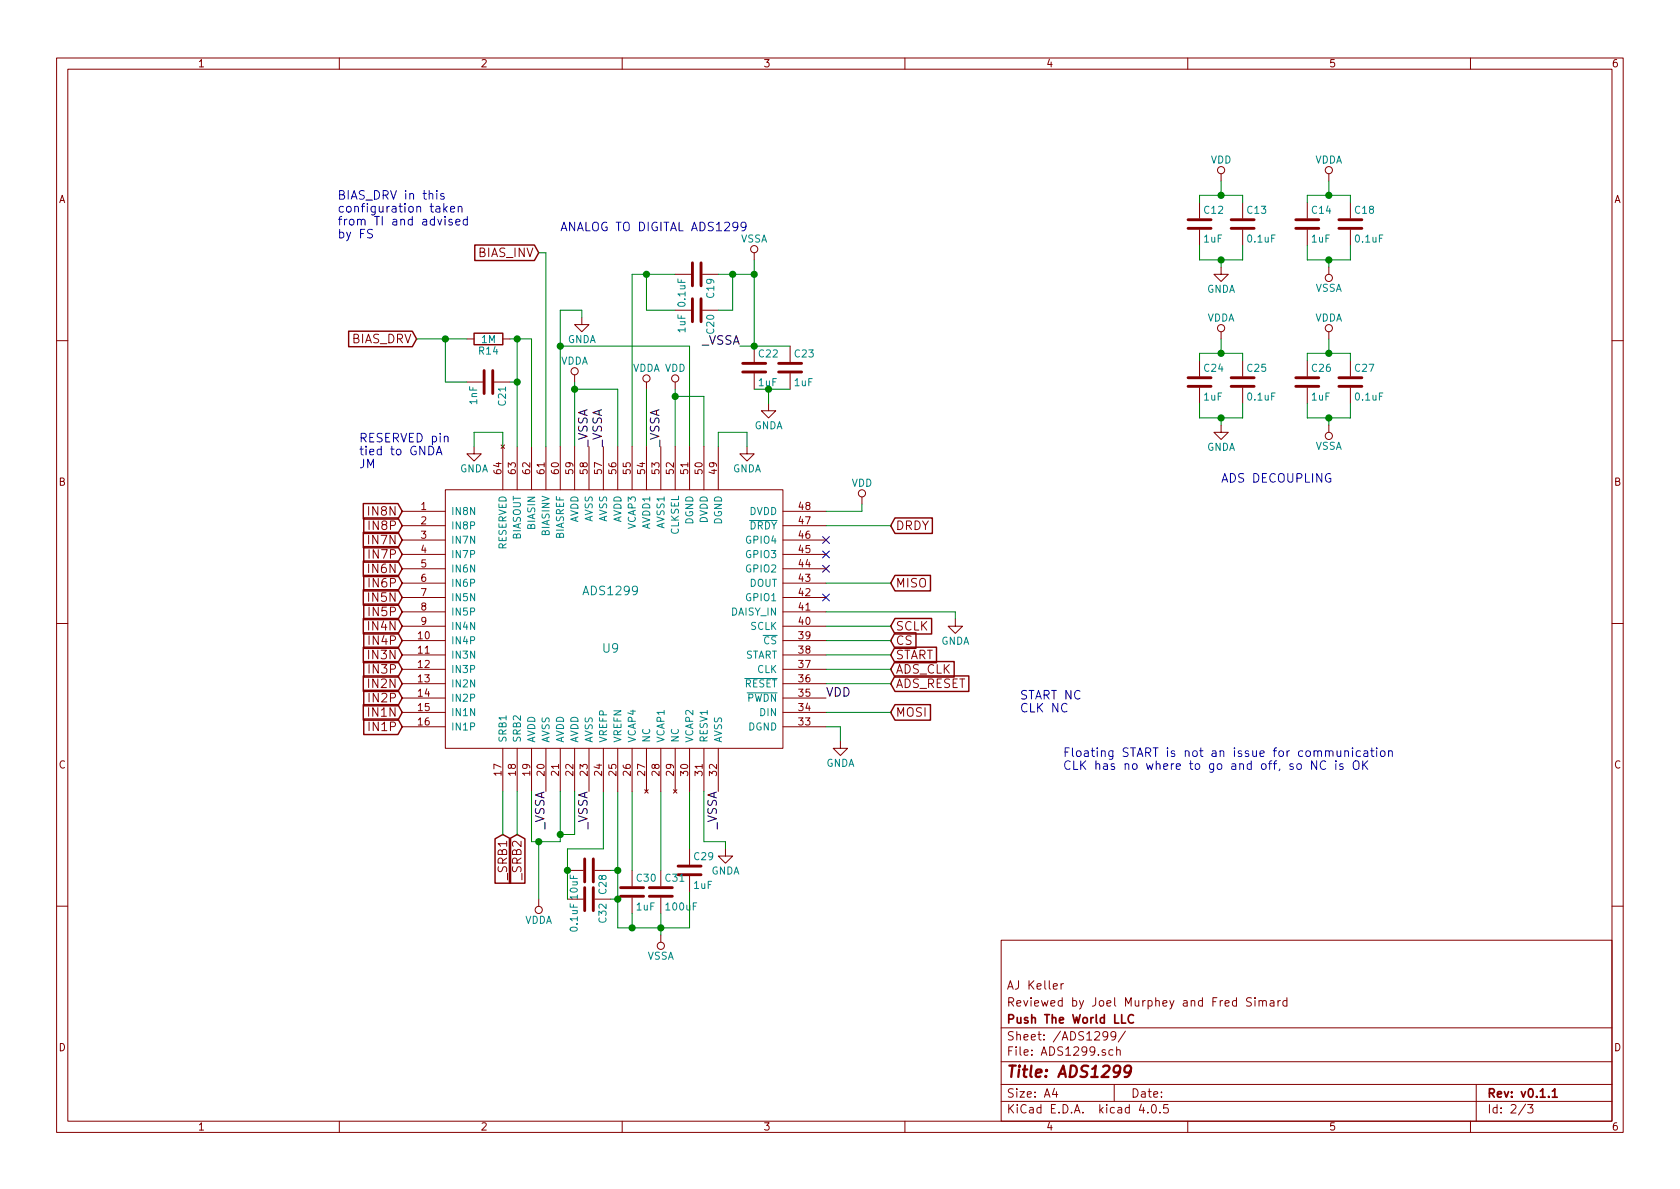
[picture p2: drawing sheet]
EESchema Schematic File Version 2
LIBS:power
LIBS:device
LIBS:transistors
LIBS:conn
LIBS:linear
LIBS:regul
LIBS:74xx
LIBS:cmos4000
LIBS:adc-dac
LIBS:memory
LIBS:xilinx
LIBS:microcontrollers
LIBS:dsp
LIBS:microchip
LIBS:analog_switches
LIBS:motorola
LIBS:texas
LIBS:intel
LIBS:audio
LIBS:interface
LIBS:digital-audio
LIBS:philips
LIBS:display
LIBS:cypress
LIBS:siliconi
LIBS:opto
LIBS:atmel
LIBS:contrib
LIBS:valves
LIBS:diode
LIBS:OpenBCI_Wifi
LIBS:switches
LIBS:OpenBCI
LIBS:ESP8266
LIBS:ThinkerHeadset
LIBS:ThinkerAFE
LIBS:ADS1299IPAG
LIBS:OpenBCI_Wifi_Shield-cache
EELAYER 25 0
EELAYER END
$Descr A4 11693 8268
encoding utf-8
Sheet 2 3
Title "ADS1299"
Date ""
Rev "v0.1.1"
Comp "Push The World LLC"
Comment1 "Reviewed by Joel Murphey and Fred Simard"
Comment2 "AJ Keller"
Comment3 ""
Comment4 ""
$EndDescr
Text Label 5750 4850 0    60   ~ 0
VDD
NoConn ~ 5750 3750
NoConn ~ 5750 3850
NoConn ~ 5750 3950
NoConn ~ 5750 4150
$Comp
L C C21
U 1 1
P 3400 2650
F 0 "C21" H 3425 2750 50  0000 L CNN
F 1 "1nF" H 3425 2550 50  0000 L CNN
F 2 "Capacitors_SMD:C_0402" H 3438 2500 50  0001 C CNN
F 3 "" H 3400 2650 50  0000 C CNN
	1    3400 2650
	0    1    1    0   
$EndComp
$Comp
L GNDA #PWR031
U 1 1
P 4050 2200
F 0 "#PWR031" H 4050 1950 50  0001 C CNN
F 1 "GNDA" H 4050 2050 50  0000 C CNN
F 2 "" H 4050 2200 50  0000 C CNN
F 3 "" H 4050 2200 50  0000 C CNN
	1    4050 2200
	1    0    0    -1  
$EndComp
$Comp
L VDDA #PWR032
U 1 1
P 4000 2650
F 0 "#PWR032" H 4000 2500 50  0001 C CNN
F 1 "VDDA" H 4000 2800 50  0000 C CNN
F 2 "" H 4000 2650 50  0000 C CNN
F 3 "" H 4000 2650 50  0000 C CNN
	1    4000 2650
	1    0    0    -1  
$EndComp
$Comp
L C C19
U 1 1
P 4850 1900
F 0 "C19" H 4875 2000 50  0000 L CNN
F 1 "0.1uF" H 4875 1800 50  0000 L CNN
F 2 "Capacitors_SMD:C_0402" H 4888 1750 50  0001 C CNN
F 3 "" H 4850 1900 50  0000 C CNN
	1    4850 1900
	0    1    1    0   
$EndComp
$Comp
L C C20
U 1 1
P 4850 2150
F 0 "C20" H 4875 2250 50  0000 L CNN
F 1 "1uF" H 4875 2050 50  0000 L CNN
F 2 "Capacitors_SMD:C_0402" H 4888 2000 50  0001 C CNN
F 3 "" H 4850 2150 50  0000 C CNN
	1    4850 2150
	0    1    1    0   
$EndComp
$Comp
L VSSA #PWR033
U 1 1
P 5250 1800
F 0 "#PWR033" H 5250 1650 50  0001 C CNN
F 1 "VSSA" H 5250 1950 50  0000 C CNN
F 2 "" H 5250 1800 50  0000 C CNN
F 3 "" H 5250 1800 50  0000 C CNN
	1    5250 1800
	1    0    0    -1  
$EndComp
$Comp
L VDD #PWR034
U 1 1
P 4700 2700
F 0 "#PWR034" H 4700 2550 50  0001 C CNN
F 1 "VDD" H 4700 2850 50  0000 C CNN
F 2 "" H 4700 2700 50  0000 C CNN
F 3 "" H 4700 2700 50  0000 C CNN
	1    4700 2700
	1    0    0    -1  
$EndComp
$Comp
L C C22
U 1 1
P 5250 2550
F 0 "C22" H 5275 2650 50  0000 L CNN
F 1 "1uF" H 5275 2450 50  0000 L CNN
F 2 "Capacitors_SMD:C_0402" H 5288 2400 50  0001 C CNN
F 3 "" H 5250 2550 50  0000 C CNN
	1    5250 2550
	1    0    0    -1  
$EndComp
$Comp
L C C23
U 1 1
P 5500 2550
F 0 "C23" H 5525 2650 50  0000 L CNN
F 1 "1uF" H 5525 2450 50  0000 L CNN
F 2 "Capacitors_SMD:C_0402" H 5538 2400 50  0001 C CNN
F 3 "" H 5500 2550 50  0000 C CNN
	1    5500 2550
	1    0    0    -1  
$EndComp
$Comp
L GNDA #PWR035
U 1 1
P 5350 2800
F 0 "#PWR035" H 5350 2550 50  0001 C CNN
F 1 "GNDA" H 5350 2650 50  0000 C CNN
F 2 "" H 5350 2800 50  0000 C CNN
F 3 "" H 5350 2800 50  0000 C CNN
	1    5350 2800
	1    0    0    -1  
$EndComp
Text Label 4200 3100 1    60   ~ 0
_VSSA
Text Label 4100 3100 1    60   ~ 0
_VSSA
$Comp
L VDDA #PWR036
U 1 1
P 4500 2700
F 0 "#PWR036" H 4500 2550 50  0001 C CNN
F 1 "VDDA" H 4500 2850 50  0000 C CNN
F 2 "" H 4500 2700 50  0000 C CNN
F 3 "" H 4500 2700 50  0000 C CNN
	1    4500 2700
	1    0    0    -1  
$EndComp
Text Label 3800 5500 3    60   ~ 0
_VSSA
Text Label 4100 5500 3    60   ~ 0
_VSSA
Text Label 5000 5500 3    60   ~ 0
_VSSA
$Comp
L C C29
U 1 1
P 4800 6050
F 0 "C29" H 4825 6150 50  0000 L CNN
F 1 "1uF" H 4825 5950 50  0000 L CNN
F 2 "Capacitors_SMD:C_0402" H 4838 5900 50  0001 C CNN
F 3 "" H 4800 6050 50  0000 C CNN
	1    4800 6050
	1    0    0    -1  
$EndComp
$Comp
L C C31
U 1 1
P 4600 6200
F 0 "C31" H 4625 6300 50  0000 L CNN
F 1 "100uF" H 4625 6100 50  0000 L CNN
F 2 "Capacitors_SMD:C_0805" H 4638 6050 50  0001 C CNN
F 3 "" H 4600 6200 50  0000 C CNN
	1    4600 6200
	1    0    0    -1  
$EndComp
$Comp
L C C30
U 1 1
P 4400 6200
F 0 "C30" H 4425 6300 50  0000 L CNN
F 1 "1uF" H 4425 6100 50  0000 L CNN
F 2 "Capacitors_SMD:C_0402" H 4438 6050 50  0001 C CNN
F 3 "" H 4400 6200 50  0000 C CNN
	1    4400 6200
	1    0    0    -1  
$EndComp
$Comp
L VSSA #PWR037
U 1 1
P 4600 6500
F 0 "#PWR037" H 4600 6350 50  0001 C CNN
F 1 "VSSA" H 4600 6650 50  0000 C CNN
F 2 "" H 4600 6500 50  0000 C CNN
F 3 "" H 4600 6500 50  0000 C CNN
	1    4600 6500
	-1   0    0    1   
$EndComp
$Comp
L C C28
U 1 1
P 4100 6050
F 0 "C28" H 4125 6150 50  0000 L CNN
F 1 "10uF" H 4125 5950 50  0000 L CNN
F 2 "Capacitors_SMD:C_0402" H 4138 5900 50  0001 C CNN
F 3 "" H 4100 6050 50  0000 C CNN
	1    4100 6050
	0    1    1    0   
$EndComp
$Comp
L C C32
U 1 1
P 4100 6250
F 0 "C32" H 4125 6350 50  0000 L CNN
F 1 "0.1uF" H 4125 6150 50  0000 L CNN
F 2 "Capacitors_SMD:C_0402" H 4138 6100 50  0001 C CNN
F 3 "" H 4100 6250 50  0000 C CNN
	1    4100 6250
	0    1    1    0   
$EndComp
Text Notes 3900 1600 0    60   ~ 0
ANALOG TO DIGITAL ADS1299
Text Label 5150 2400 2    60   ~ 0
_VSSA
Text Label 4600 3100 1    60   ~ 0
_VSSA
Wire Wire Line
	3900 2150 3900 3100
Wire Wire Line
	4000 2650 4000 3100
Wire Wire Line
	4300 3100 4300 2700
Wire Wire Line
	4300 2700 4000 2700
Connection ~ 4000 2700
Wire Wire Line
	4400 3100 4400 1900
Wire Wire Line
	4400 1900 4700 1900
Wire Wire Line
	4700 2150 4500 2150
Wire Wire Line
	4500 2150 4500 1900
Connection ~ 4500 1900
Wire Wire Line
	5000 1900 5250 1900
Wire Wire Line
	5000 2150 5100 2150
Wire Wire Line
	5100 2150 5100 1900
Connection ~ 5100 1900
Wire Wire Line
	4700 2700 4700 3100
Wire Wire Line
	4900 3100 4900 2750
Wire Wire Line
	4900 2750 4700 2750
Connection ~ 4700 2750
Connection ~ 5250 1900
Wire Wire Line
	5250 2700 5500 2700
Wire Wire Line
	5350 2700 5350 2800
Connection ~ 5350 2700
Wire Wire Line
	5250 1800 5250 2400
Connection ~ 5250 2400
Wire Wire Line
	5150 2400 5500 2400
Wire Wire Line
	4500 3100 4500 2700
Wire Wire Line
	4400 5500 4400 6050
Wire Wire Line
	4600 5500 4600 6050
Wire Wire Line
	4800 5500 4800 5900
Wire Wire Line
	4800 6450 4800 6200
Wire Wire Line
	4300 6450 4800 6450
Wire Wire Line
	4600 6350 4600 6500
Connection ~ 4600 6450
Wire Wire Line
	4400 6350 4400 6450
Wire Wire Line
	4200 5500 4200 5900
Wire Wire Line
	4200 5900 3950 5900
Wire Wire Line
	3950 5900 3950 6250
Connection ~ 3950 6050
Wire Wire Line
	4300 5500 4300 6450
Wire Wire Line
	4300 6050 4250 6050
Wire Wire Line
	4300 6250 4250 6250
Connection ~ 4300 6050
Connection ~ 4400 6450
Connection ~ 4300 6250
Wire Wire Line
	4800 3100 4800 2400
Wire Wire Line
	4800 2400 3900 2400
Connection ~ 3900 2400
Text Notes 2500 3250 0    60   ~ 0
RESERVED pin\ntied to GNDA\nJM
$Comp
L ADS1299 U9
U 1 1
P 4250 4300
F 0 "U9" H 4250 4100 60  0000 C CNN
F 1 "ADS1299" H 4250 4500 60  0000 C CNN
F 2 "ThinkerHeadset:QFP64P50_1200X1200X120L60X22N" H 4250 4300 60  0001 C CNN
F 3 "" H 4250 4300 60  0001 C CNN
	1    4250 4300
	1    0    0    -1  
$EndComp
Text GLabel 2800 3550 0    60   Input ~ 0
IN8N
Text GLabel 2800 3650 0    60   Input ~ 0
IN8P
Text GLabel 2800 3750 0    60   Input ~ 0
IN7N
Text GLabel 2800 3850 0    60   Input ~ 0
IN7P
Text GLabel 2800 3950 0    60   Input ~ 0
IN6N
Text GLabel 2800 4050 0    60   Input ~ 0
IN6P
Text GLabel 2800 4150 0    60   Input ~ 0
IN5N
Text GLabel 2800 4250 0    60   Input ~ 0
IN5P
Text GLabel 2800 4350 0    60   Input ~ 0
IN4N
Text GLabel 2800 4450 0    60   Input ~ 0
IN4P
Text GLabel 2800 4550 0    60   Input ~ 0
IN3N
Text GLabel 2800 4650 0    60   Input ~ 0
IN3P
Text GLabel 2800 4750 0    60   Input ~ 0
IN2N
Text GLabel 2800 4850 0    60   Input ~ 0
IN2P
Text GLabel 2800 4950 0    60   Input ~ 0
IN1N
Text GLabel 2800 5050 0    60   Input ~ 0
IN1P
Text GLabel 3500 5800 3    60   Input ~ 0
_SRB1
Text GLabel 3600 5800 3    60   Input ~ 0
_SRB2
Wire Wire Line
	3500 5800 3500 5500
Wire Wire Line
	3600 5500 3600 5800
Text GLabel 2900 2350 0    60   Input ~ 0
BIAS_DRV
$Comp
L GNDA #PWR038
U 1 1
P 5200 3100
F 0 "#PWR038" H 5200 2850 50  0001 C CNN
F 1 "GNDA" H 5200 2950 50  0000 C CNN
F 2 "" H 5200 3100 50  0000 C CNN
F 3 "" H 5200 3100 50  0000 C CNN
	1    5200 3100
	1    0    0    -1  
$EndComp
Wire Wire Line
	5000 3100 5000 3000
Wire Wire Line
	5000 3000 5200 3000
Wire Wire Line
	5200 3000 5200 3100
$Comp
L GNDA #PWR039
U 1 1
P 3300 3100
F 0 "#PWR039" H 3300 2850 50  0001 C CNN
F 1 "GNDA" H 3300 2950 50  0000 C CNN
F 2 "" H 3300 3100 50  0000 C CNN
F 3 "" H 3300 3100 50  0000 C CNN
	1    3300 3100
	1    0    0    -1  
$EndComp
Wire Wire Line
	3500 3100 3500 3000
Wire Wire Line
	3500 3000 3300 3000
Wire Wire Line
	3300 3000 3300 3100
Text GLabel 6200 4350 2    60   Input ~ 0
SCLK
Text GLabel 6200 4450 2    60   Input ~ 0
CS
Text GLabel 6200 4750 2    60   Input ~ 0
ADS_RESET
Text GLabel 6200 4950 2    60   Input ~ 0
MOSI
$Comp
L GNDA #PWR040
U 1 1
P 5850 5150
F 0 "#PWR040" H 5850 4900 50  0001 C CNN
F 1 "GNDA" H 5850 5000 50  0000 C CNN
F 2 "" H 5850 5150 50  0000 C CNN
F 3 "" H 5850 5150 50  0000 C CNN
	1    5850 5150
	1    0    0    -1  
$EndComp
Wire Wire Line
	5850 5150 5850 5050
Wire Wire Line
	5850 5050 5750 5050
Wire Wire Line
	6200 4950 5750 4950
Wire Wire Line
	6200 4750 5750 4750
Wire Wire Line
	6200 4450 5750 4450
Wire Wire Line
	6200 4350 5750 4350
$Comp
L GNDA #PWR041
U 1 1
P 6650 4300
F 0 "#PWR041" H 6650 4050 50  0001 C CNN
F 1 "GNDA" H 6650 4150 50  0000 C CNN
F 2 "" H 6650 4300 50  0000 C CNN
F 3 "" H 6650 4300 50  0000 C CNN
	1    6650 4300
	1    0    0    -1  
$EndComp
Wire Wire Line
	6650 4300 6650 4250
Wire Wire Line
	6650 4250 5750 4250
Text GLabel 6200 4050 2    60   Input ~ 0
MISO
Wire Wire Line
	6200 4050 5750 4050
$Comp
L VDD #PWR042
U 1 1
P 6000 3500
F 0 "#PWR042" H 6000 3350 50  0001 C CNN
F 1 "VDD" H 6000 3650 50  0000 C CNN
F 2 "" H 6000 3500 50  0000 C CNN
F 3 "" H 6000 3500 50  0000 C CNN
	1    6000 3500
	1    0    0    -1  
$EndComp
Wire Wire Line
	6000 3500 6000 3550
Wire Wire Line
	6000 3550 5750 3550
$Comp
L GNDA #PWR043
U 1 1
P 5050 5900
F 0 "#PWR043" H 5050 5650 50  0001 C CNN
F 1 "GNDA" H 5050 5750 50  0000 C CNN
F 2 "" H 5050 5900 50  0000 C CNN
F 3 "" H 5050 5900 50  0000 C CNN
	1    5050 5900
	1    0    0    -1  
$EndComp
Wire Wire Line
	5050 5900 5050 5850
Wire Wire Line
	5050 5850 4900 5850
Wire Wire Line
	4900 5850 4900 5500
$Comp
L VDDA #PWR044
U 1 1
P 3750 6250
F 0 "#PWR044" H 3750 6100 50  0001 C CNN
F 1 "VDDA" H 3750 6400 50  0000 C CNN
F 2 "" H 3750 6250 50  0000 C CNN
F 3 "" H 3750 6250 50  0000 C CNN
	1    3750 6250
	-1   0    0    1   
$EndComp
Wire Wire Line
	3900 5850 3900 5500
Wire Wire Line
	3700 5850 3900 5850
Wire Wire Line
	3750 5850 3750 6250
Wire Wire Line
	4000 5500 4000 5800
Wire Wire Line
	4000 5800 3900 5800
Connection ~ 3900 5800
Wire Wire Line
	3700 5500 3700 5850
Connection ~ 3750 5850
Text Notes 7400 5350 0    60   ~ 0
Floating START is not an issue for communication\nCLK has no where to go and off, so NC is OK
$Comp
L C C12
U 1 1
P 8350 1550
F 0 "C12" H 8375 1650 50  0000 L CNN
F 1 "1uF" H 8375 1450 50  0000 L CNN
F 2 "Capacitors_SMD:C_0402" H 8388 1400 50  0001 C CNN
F 3 "" H 8350 1550 50  0000 C CNN
	1    8350 1550
	1    0    0    -1  
$EndComp
$Comp
L C C13
U 1 1
P 8650 1550
F 0 "C13" H 8675 1650 50  0000 L CNN
F 1 "0.1uF" H 8675 1450 50  0000 L CNN
F 2 "Capacitors_SMD:C_0402" H 8688 1400 50  0001 C CNN
F 3 "" H 8650 1550 50  0000 C CNN
	1    8650 1550
	1    0    0    -1  
$EndComp
$Comp
L VDD #PWR045
U 1 1
P 8500 1250
F 0 "#PWR045" H 8500 1100 50  0001 C CNN
F 1 "VDD" H 8500 1400 50  0000 C CNN
F 2 "" H 8500 1250 50  0000 C CNN
F 3 "" H 8500 1250 50  0000 C CNN
	1    8500 1250
	1    0    0    -1  
$EndComp
$Comp
L GNDA #PWR046
U 1 1
P 8500 1850
F 0 "#PWR046" H 8500 1600 50  0001 C CNN
F 1 "GNDA" H 8500 1700 50  0000 C CNN
F 2 "" H 8500 1850 50  0000 C CNN
F 3 "" H 8500 1850 50  0000 C CNN
	1    8500 1850
	1    0    0    -1  
$EndComp
$Comp
L C C14
U 1 1
P 9100 1550
F 0 "C14" H 9125 1650 50  0000 L CNN
F 1 "1uF" H 9125 1450 50  0000 L CNN
F 2 "Capacitors_SMD:C_0402" H 9138 1400 50  0001 C CNN
F 3 "" H 9100 1550 50  0000 C CNN
	1    9100 1550
	1    0    0    -1  
$EndComp
$Comp
L C C18
U 1 1
P 9400 1550
F 0 "C18" H 9425 1650 50  0000 L CNN
F 1 "0.1uF" H 9425 1450 50  0000 L CNN
F 2 "Capacitors_SMD:C_0402" H 9438 1400 50  0001 C CNN
F 3 "" H 9400 1550 50  0000 C CNN
	1    9400 1550
	1    0    0    -1  
$EndComp
$Comp
L VDDA #PWR047
U 1 1
P 9250 1250
F 0 "#PWR047" H 9250 1100 50  0001 C CNN
F 1 "VDDA" H 9250 1400 50  0000 C CNN
F 2 "" H 9250 1250 50  0000 C CNN
F 3 "" H 9250 1250 50  0000 C CNN
	1    9250 1250
	1    0    0    -1  
$EndComp
$Comp
L VSSA #PWR048
U 1 1
P 9250 1850
F 0 "#PWR048" H 9250 1700 50  0001 C CNN
F 1 "VSSA" H 9250 2000 50  0000 C CNN
F 2 "" H 9250 1850 50  0000 C CNN
F 3 "" H 9250 1850 50  0000 C CNN
	1    9250 1850
	-1   0    0    1   
$EndComp
$Comp
L C C24
U 1 1
P 8350 2650
F 0 "C24" H 8375 2750 50  0000 L CNN
F 1 "1uF" H 8375 2550 50  0000 L CNN
F 2 "Capacitors_SMD:C_0402" H 8388 2500 50  0001 C CNN
F 3 "" H 8350 2650 50  0000 C CNN
	1    8350 2650
	1    0    0    -1  
$EndComp
$Comp
L C C25
U 1 1
P 8650 2650
F 0 "C25" H 8675 2750 50  0000 L CNN
F 1 "0.1uF" H 8675 2550 50  0000 L CNN
F 2 "Capacitors_SMD:C_0402" H 8688 2500 50  0001 C CNN
F 3 "" H 8650 2650 50  0000 C CNN
	1    8650 2650
	1    0    0    -1  
$EndComp
$Comp
L GNDA #PWR049
U 1 1
P 8500 2950
F 0 "#PWR049" H 8500 2700 50  0001 C CNN
F 1 "GNDA" H 8500 2800 50  0000 C CNN
F 2 "" H 8500 2950 50  0000 C CNN
F 3 "" H 8500 2950 50  0000 C CNN
	1    8500 2950
	1    0    0    -1  
$EndComp
$Comp
L C C26
U 1 1
P 9100 2650
F 0 "C26" H 9125 2750 50  0000 L CNN
F 1 "1uF" H 9125 2550 50  0000 L CNN
F 2 "Capacitors_SMD:C_0402" H 9138 2500 50  0001 C CNN
F 3 "" H 9100 2650 50  0000 C CNN
	1    9100 2650
	1    0    0    -1  
$EndComp
$Comp
L C C27
U 1 1
P 9400 2650
F 0 "C27" H 9425 2750 50  0000 L CNN
F 1 "0.1uF" H 9425 2550 50  0000 L CNN
F 2 "Capacitors_SMD:C_0402" H 9438 2500 50  0001 C CNN
F 3 "" H 9400 2650 50  0000 C CNN
	1    9400 2650
	1    0    0    -1  
$EndComp
$Comp
L VDDA #PWR050
U 1 1
P 9250 2350
F 0 "#PWR050" H 9250 2200 50  0001 C CNN
F 1 "VDDA" H 9250 2500 50  0000 C CNN
F 2 "" H 9250 2350 50  0000 C CNN
F 3 "" H 9250 2350 50  0000 C CNN
	1    9250 2350
	1    0    0    -1  
$EndComp
$Comp
L VDDA #PWR051
U 1 1
P 8500 2350
F 0 "#PWR051" H 8500 2200 50  0001 C CNN
F 1 "VDDA" H 8500 2500 50  0000 C CNN
F 2 "" H 8500 2350 50  0000 C CNN
F 3 "" H 8500 2350 50  0000 C CNN
	1    8500 2350
	1    0    0    -1  
$EndComp
Text Notes 8500 3350 0    60   ~ 0
ADS DECOUPLING
Wire Wire Line
	8650 1800 8650 1700
Wire Wire Line
	8350 1800 8650 1800
Wire Wire Line
	8500 1800 8500 1850
Wire Wire Line
	8350 1700 8350 1800
Connection ~ 8500 1800
Wire Wire Line
	8650 1350 8650 1400
Wire Wire Line
	8350 1350 8650 1350
Wire Wire Line
	8500 1350 8500 1250
Wire Wire Line
	8350 1400 8350 1350
Connection ~ 8500 1350
Wire Wire Line
	9400 1800 9400 1700
Wire Wire Line
	9100 1800 9400 1800
Wire Wire Line
	9250 1800 9250 1850
Wire Wire Line
	9100 1700 9100 1800
Connection ~ 9250 1800
Wire Wire Line
	9400 1350 9400 1400
Wire Wire Line
	9100 1350 9400 1350
Wire Wire Line
	9250 1350 9250 1250
Wire Wire Line
	9100 1400 9100 1350
Connection ~ 9250 1350
Wire Wire Line
	8650 2900 8650 2800
Wire Wire Line
	8350 2900 8650 2900
Wire Wire Line
	8500 2900 8500 2950
Wire Wire Line
	8350 2800 8350 2900
Connection ~ 8500 2900
Wire Wire Line
	8650 2450 8650 2500
Wire Wire Line
	8350 2450 8650 2450
Wire Wire Line
	8500 2450 8500 2350
Wire Wire Line
	8350 2500 8350 2450
Connection ~ 8500 2450
Wire Wire Line
	9400 2900 9400 2800
Wire Wire Line
	9100 2900 9400 2900
Wire Wire Line
	9250 2900 9250 2950
Wire Wire Line
	9100 2800 9100 2900
Connection ~ 9250 2900
Wire Wire Line
	9400 2450 9400 2500
Wire Wire Line
	9100 2450 9400 2450
Wire Wire Line
	9250 2450 9250 2350
Wire Wire Line
	9100 2500 9100 2450
Connection ~ 9250 2450
$Comp
L VSSA #PWR052
U 1 1
P 9250 2950
F 0 "#PWR052" H 9250 2800 50  0001 C CNN
F 1 "VSSA" H 9250 3100 50  0000 C CNN
F 2 "" H 9250 2950 50  0000 C CNN
F 3 "" H 9250 2950 50  0000 C CNN
	1    9250 2950
	-1   0    0    1   
$EndComp
Wire Wire Line
	4050 2200 4050 2150
Wire Wire Line
	4050 2150 3900 2150
Text Notes 7100 4950 0    60   ~ 0
START NC\nCLK NC
Text GLabel 6200 4650 2    60   Input ~ 0
ADS_CLK
Wire Wire Line
	6200 4650 5750 4650
Wire Wire Line
	3600 2350 3600 3100
Wire Wire Line
	3600 2650 3550 2650
Wire Wire Line
	3550 2350 3700 2350
Connection ~ 3600 2650
Wire Wire Line
	2900 2350 3250 2350
Wire Wire Line
	3250 2650 3100 2650
Wire Wire Line
	3100 2650 3100 2350
Connection ~ 3100 2350
Wire Wire Line
	3800 1750 3800 3100
Text GLabel 3750 1750 0    60   Input ~ 0
BIAS_INV
Wire Wire Line
	3800 1750 3750 1750
Wire Wire Line
	3700 2350 3700 3100
Connection ~ 3600 2350
Text Notes 2350 1650 0    60   ~ 0
BIAS_DRV in this \nconfiguration taken \nfrom TI and advised\nby FS
$Comp
L R R14
U 1 1
P 3400 2350
F 0 "R14" V 3480 2350 50  0000 C CNN
F 1 "1M" V 3400 2350 50  0000 C CNN
F 2 "Resistors_SMD:R_0402" V 3330 2350 50  0001 C CNN
F 3 "" H 3400 2350 50  0000 C CNN
	1    3400 2350
	0    1    1    0   
$EndComp
NoConn ~ 5750 3650
NoConn ~ 5750 4550
$EndSCHEMATC
